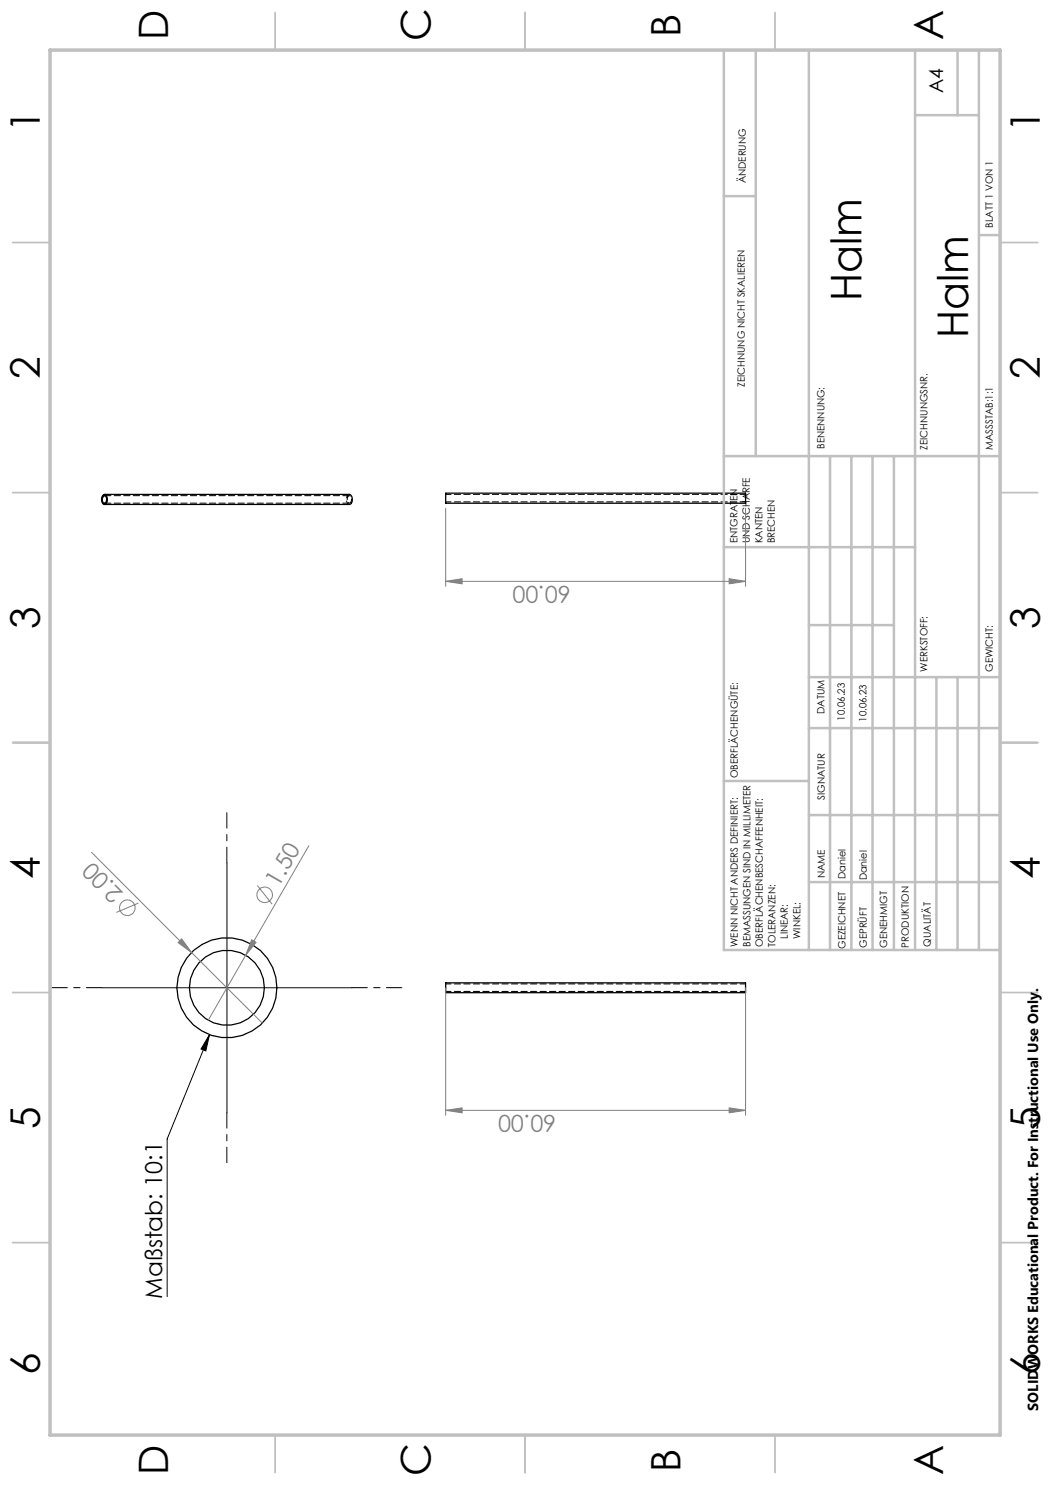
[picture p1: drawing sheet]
<svg xmlns="http://www.w3.org/2000/svg" width="210mm" height="297mm" viewBox="0 0 210 297" stroke-linecap="round" stroke-linejoin="round" font-family="sans-serif">
<g fill="none" stroke="#000" stroke-width=".25">
<path d="M20.6 99.1a.47 .47 0 0 1 .5-.2 .47 .47 0 0 1 .3 .5 1.09 1.09 0 0 1-.5 1.5 1.24 1.24 0 0 1-.3-1.8zM20.7 99.3a.55 .55 0 0 1 .6 .1 .55 .55 0 0 1 0 .7 .44 .44 0 0 1-.5 .5 .44 .44 0 0 1-.3-.6zM20.9 98.9h49a1.14 1.14 0 0 1 0 2h-49M89.1 98.6h60v2h-60zM89.1 196.6h60v1.9h-60z"/>
<circle cx="45.4" cy="197.6" r="7.5"/>
<circle cx="45.4" cy="197.6" r="10"/>
</g>
<path d="M149.1 98.9h-60M89.1 100.4h60M89.1 198.3h60M149.1 196.8h-60" fill="none" stroke="#000" stroke-width=".2" stroke-dasharray="1.3 .6" stroke-dashoffset=".2"/>
<path d="M69.9 98.9a1.15 1.15 0 0 0 0 2" fill="none" stroke="#000" stroke-width=".2" stroke-dasharray="1.3 .6" stroke-dashoffset=".3"/>
<path d="M69.6 99.3a.42 .42 0 0 1 .5-.1 .42 .42 0 0 1 .2 .5 .58 .58 0 0 1-.6 .9 1.08 1.08 0 0 1-.1-1.3" fill="none" stroke="#000" stroke-width=".2" stroke-dasharray="1.3 .6" stroke-dashoffset=".7"/>
<path d="M69.9 99.1h-49M20.9 100.6h49" fill="none" stroke="#000" stroke-width=".2" stroke-dasharray="1.3 .6"/>
<g fill="none" stroke="#808080" stroke-width=".2">
<path d="M89.1 116.3l3.3-.6v1.1zM89.1 101.6v15.7M89.1 116.3h60M145.8 115.7l3.3 .6-3.3 .5zM149.1 101.6v15.7M18.3 170.5l20 20M51.5 177.1l2.9 3.7M61.8 169.2l-20.1 34.8M27.7 180.6l-4.4 1.9M36.3 187.8l2 2.7-2.7-2zM38.3 190.5l14.1 14.1M50.3 188l.9 .5-2.1 2.6z"/>
<path d="M89.1 197.6v25.5M149.1 197.6v25.5M89.1 222.1l3.3-.5v1zM89.1 222.1h60M145.8 221.6l3.3 .5-3.3 .5z"/>
<circle cx="52.9" cy="179" r="1.56"/>
<circle cx="25.5" cy="181.5" r="1.56"/>
</g>
<path d="M45.4 172.5v50.1M20.4 197.6h50M41.9 206.9l-.7 3.3-1-.4zM41.9 206.9l-8.5 20.9v31.5" fill="none" stroke="#000" stroke-width=".2"/>
<path d="M45.4 172.5v-10M20.4 197.5h-10M70.4 197.5h10M45.4 222.5v10" fill="none" stroke="#000" stroke-width=".2" stroke-dasharray="15.2 1.3 1.3 1.3" stroke-dashoffset="12.1"/>
<g fill="none" stroke="#c0c0c0" stroke-width=".35">
<path d="M55 2.5v7.5M105 2.5v7.5M155 2.5v7.5M2.5 48.5h7.5M200 48.5h7.5M2.5 98.5h7.5M200 98.5h7.5M2.5 148.5h7.5M200 148.5h7.5M2.5 198.5h7.5M200 198.5h7.5M2.5 248.5h7.5"/>
<path d="M200 248.5h7.5M55 287v7.5M105 287v7.5M155 287v7.5"/>
</g>
<g fill="none" stroke="#c0c0c0" stroke-width=".5">
<path d="M144.8 10v180h55.2M151.2 10v81.2M161.8 10v180M183 10v180M191.5 10v13M195.8 10v180M144.8 39.2h6.4M183 23h12.8M195.8 47h4.2M144.8 91.2h55.2M166 91.2v98.8M170.3 91.2v98.8"/>
<path d="M174.5 91.2v98.8M178.8 91.2v98.8M144.8 109.4h38.2M161.8 135.4h38.2M161.8 125h17M187.3 135.4v54.6M191.5 135.4v54.6M144.8 156.2h17M161.8 145.6h38.2M161.8 163h38.2M161.8 176.4h38.2"/>
</g>
<path d="M10 10h190v277h-190z" fill="none" stroke="#c0c0c0" stroke-width=".7"/>
<path d="M41.9 206.9l-.7 3.3-1-.4z" fill="#000"/>
<g fill="#808080">
<path d="M36.3 187.8l2 2.7-2.7-2z"/>
<path d="M50.3 188l.9 .5-2.1 2.6z"/>
<path d="M145.8 221.6l3.3 .5-3.3 .5zM89.1 222.1l3.3-.5v1z"/>
<path d="M89.1 116.3l3.3-.6v1.1zM145.8 115.7l3.3 .6-3.3 .5z"/>
</g>
<g font-size="8.5">
<text x="172.3" y="60.3" transform="rotate(-90 172.3 60.3)">Halm</text>
<text x="193.6" y="67.7" transform="rotate(-90 193.6 67.7)">Halm</text>
</g>
<g font-size="8.1">
<text x="33.6" y="8" transform="rotate(-90 33.6 8)">D</text>
<text x="86.1" y="8.3" transform="rotate(-90 86.1 8.3)">C</text>
<text x="136.1" y="7.3" transform="rotate(-90 136.1 7.3)">B</text>
<text x="188.6" y="8" transform="rotate(-90 188.6 8)">A</text>
<text x="8" y="26.5" transform="rotate(-90 8 26.5)">1</text>
<text x="208" y="26.5" transform="rotate(-90 208 26.5)">1</text>
<text x="8" y="75.7" transform="rotate(-90 8 75.7)">2</text>
<text x="208" y="75.7" transform="rotate(-90 208 75.7)">2</text>
<text x="8" y="125.7" transform="rotate(-90 8 125.7)">3</text>
<text x="208" y="125.7" transform="rotate(-90 208 125.7)">3</text>
<text x="8" y="175.8" transform="rotate(-90 8 175.8)">4</text>
<text x="208" y="175.8" transform="rotate(-90 208 175.8)">4</text>
<text x="8" y="225.8" transform="rotate(-90 8 225.8)">5</text>
<text x="208" y="225.8" transform="rotate(-90 208 225.8)">5</text>
<text x="8" y="275" transform="rotate(-90 8 275)">6</text>
<text x="208" y="275" transform="rotate(-90 208 275)">6</text>
<text x="33.6" y="295" transform="rotate(-90 33.6 295)">D</text>
<text x="86.1" y="295.3" transform="rotate(-90 86.1 295.3)">C</text>
<text x="136.1" y="294.3" transform="rotate(-90 136.1 294.3)">B</text>
<text x="188.6" y="295" transform="rotate(-90 188.6 295)">A</text>
</g>
<g font-size="4.7" fill="#808080">
<text x="114.2" y="117.3" transform="rotate(180 114.2 117.3)">60.00</text>
<text x="24.8" y="178.5" transform="rotate(-135 24.8 178.5)">2.00</text>
<text x="55.7" y="177.6" transform="rotate(-60 55.7 177.6)">1.50</text>
<text x="111.3" y="223.1" transform="rotate(180 111.3 223.1)">60.00</text>
</g>
<text font-size="4.7" x="32.4" y="259.8" transform="rotate(-90 32.4 259.8)">Maßstab: 10:1</text>
<text font-size="3.9" x="188.6" y="18.6" transform="rotate(-90 188.6 18.6)">A4</text>
<text font-size="2.9" x="207.6" y="282.2" transform="rotate(-90 207.6 282.2)">SOLIDWORKS Educational Product. For Instructional Use Only.</text>
<g font-size="2">
<text x="149.2" y="36.7" transform="rotate(-90 149.2 36.7)">ÄNDERUNG</text>
<text x="198.6" y="45.5" transform="rotate(-90 198.6 45.5)">BLATT 1 VON 1</text>
<text x="149" y="77.4" transform="rotate(-90 149 77.4)">ZEICHNUNG NICHT SKALIEREN</text>
<text x="164.9" y="89.8" transform="rotate(-90 164.9 89.8)">BENENNUNG:</text>
<text x="185.5" y="89.9" transform="rotate(-90 185.5 89.9)">ZEICHNUNGSNR.</text>
<text x="198.6" y="89.9" transform="rotate(-90 198.6 89.9)">MASSSTAB:1:1</text>
<text x="147.5" y="108.7" transform="rotate(-90 147.5 108.7)">ENTGRATEN</text>
<text x="150" y="108.7" transform="rotate(-90 150 108.7)">UND SCHARFE</text>
<text x="152.5" y="108.7" transform="rotate(-90 152.5 108.7)">KANTEN</text>
<text x="155" y="108.7" transform="rotate(-90 155 108.7)">BRECHEN</text>
<text x="185.5" y="134.4" transform="rotate(-90 185.5 134.4)">WERKSTOFF:</text>
<text x="198.5" y="134.4" transform="rotate(-90 198.5 134.4)">GEWICHT:</text>
<text x="164.9" y="142.8" transform="rotate(-90 164.9 142.8)">DATUM</text>
<text x="168.9" y="144.1" transform="rotate(-90 168.9 144.1)">10.06.23</text>
<text x="173.3" y="144.3" transform="rotate(-90 173.3 144.3)">10.06.23</text>
<text x="147.6" y="155.6" transform="rotate(-90 147.6 155.6)">OBERFLÄCHENGÜTE:</text>
<text x="164.9" y="160" transform="rotate(-90 164.9 160)">SIGNATUR</text>
<text x="165" y="175.7" transform="rotate(-90 165 175.7)">NAME</text>
<text x="169.1" y="175.8" transform="rotate(-90 169.1 175.8)">Daniel</text>
<text x="173.3" y="176.1" transform="rotate(-90 173.3 176.1)">Daniel</text>
<text x="147.6" y="189.4" transform="rotate(-90 147.6 189.4)">WENN NICHT ANDERS DEFINIERT:</text>
<text x="150.1" y="189.4" transform="rotate(-90 150.1 189.4)">BEMASSUNGEN SIND IN MILLIMETER</text>
<text x="152.6" y="189.4" transform="rotate(-90 152.6 189.4)">OBERFLÄCHENBESCHAFFENHEIT:</text>
<text x="155.1" y="189.4" transform="rotate(-90 155.1 189.4)">TOLERANZEN:</text>
<text x="157.6" y="187.8" transform="rotate(-90 157.6 187.8)">LINEAR:</text>
<text x="160.1" y="187.8" transform="rotate(-90 160.1 187.8)">WINKEL:</text>
<text x="169.1" y="189.8" transform="rotate(-90 169.1 189.8)">GEZEICHNET</text>
<text x="173.3" y="189.6" transform="rotate(-90 173.3 189.6)">GEPRÜFT</text>
<text x="177.4" y="189.6" transform="rotate(-90 177.4 189.6)">GENEHMIGT</text>
<text x="181.8" y="189.5" transform="rotate(-90 181.8 189.5)">PRODUKTION</text>
<text x="186.1" y="189.3" transform="rotate(-90 186.1 189.3)">QUALITÄT</text>
</g>
</svg>
